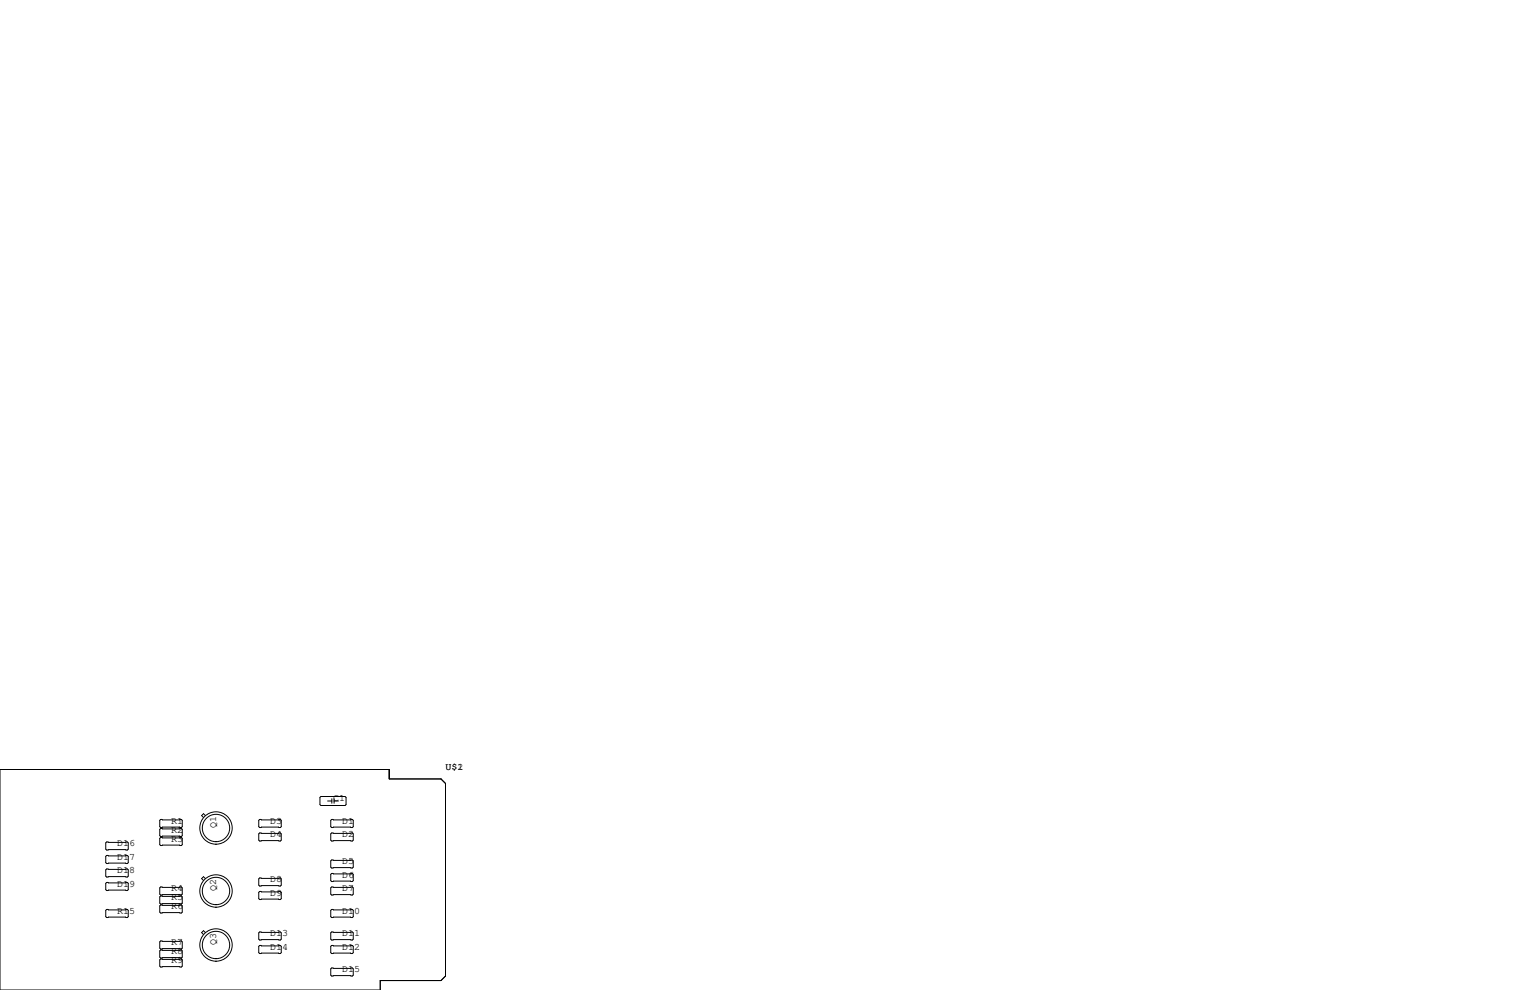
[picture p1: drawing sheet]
<svg xmlns="http://www.w3.org/2000/svg" width="432mm" height="279mm" viewBox="0 0 432 279" stroke-linecap="round" stroke-linejoin="round" font-family="sans-serif">
<g fill="none" stroke="#000" stroke-width=".28">
<path d="M0 217.2h109.9v2.6h14.6l1.2 1.3v54.4l-1.2 1.2h-17.2v2.7h-107.3zM30.1 237.6h5.8l.3 .3v1.7l-.3 .3h-5.8l-.3-.3v-1.7zM45.3 233.8h5.9l.2 .3v1.7l-.2 .3h-5.9l-.2-.3v-1.7zM45.3 231.3h5.9l.2 .2v1.8l-.2 .3h-5.9l-.2-.3v-1.8zM45.3 236.3h5.9l.2 .3v1.8l-.2 .2h-5.9l-.2-.2v-1.8zM58 230.2l-.6-.6-.5 .6 .5 .5M73.3 235.1h5.8l.3 .2v1.8l-.3 .3h-5.8l-.3-.3v-1.8zM73.3 231.3h5.8l.3 .2v1.8l-.3 .3h-5.8l-.3-.3v-1.8zM90.3 225l.3-.2h6.8l.3 .2v2.1l-.3 .2h-6.8l-.3-.2zM92.5 226.1h1.1M93.6 231.3h5.8l.3 .2v1.8l-.3 .3h-5.8l-.3-.3v-1.8zM93.6 235.1h5.8l.3 .2v1.8l-.3 .3h-5.8l-.3-.3v-1.8z"/>
<path d="M93.6 225.4v1.3M94.3 225.4v1.3M94.3 226.1h1.2M30.1 249h5.8l.3 .3v1.8l-.3 .2h-5.8l-.3-.2v-1.8zM30.1 241.4h5.8l.3 .3v1.8l-.3 .2h-5.8l-.3-.2v-1.8zM30.1 245.2h5.8l.3 .3v1.8l-.3 .2h-5.8l-.3-.2v-1.8zM30.1 256.7h5.8l.3 .2v1.8l-.3 .3h-5.8l-.3-.3v-1.8zM45.1 253.1l.2-.2h5.9l.2 .2v1.8l-.2 .2h-5.9l-.2-.2zM45.1 255.7l.2-.3h5.9l.2 .3v1.7l-.2 .3h-5.9l-.2-.3zM45.1 250.6l.2-.3h5.9l.2 .3v1.7l-.2 .3h-5.9l-.2-.3zM58 248l-.6-.6-.5 .6 .5 .5M73 248l.3-.2h5.8l.3 .2v1.8l-.3 .3h-5.8l-.3-.3z"/>
<path d="M73 251.8l.3-.2h5.8l.3 .2v1.8l-.3 .3h-5.8l-.3-.3zM93.3 256.9l.3-.2h5.8l.3 .2v1.8l-.3 .3h-5.8l-.3-.3zM93.3 250.6l.3-.3h5.8l.3 .3v1.7l-.3 .3h-5.8l-.3-.3zM93.3 246.8l.3-.3h5.8l.3 .3v1.7l-.3 .3h-5.8l-.3-.3zM93.6 242.7h5.8l.3 .3v1.7l-.3 .3h-5.8l-.3-.3v-1.7zM45.1 265.8l.2-.2h5.9l.2 .2v1.8l-.2 .2h-5.9l-.2-.2zM45.1 268.4l.2-.3h5.9l.2 .3v1.7l-.2 .3h-5.9l-.2-.3zM45.1 270.9l.2-.3h5.9l.2 .3v1.8l-.2 .2h-5.9l-.2-.2zM58 263.2l-.6-.5-.5 .5 .5 .5M73 263.3l.3-.3h5.8l.3 .3v1.7l-.3 .3h-5.8l-.3-.3zM73 267.1l.3-.3h5.8l.3 .3v1.8l-.3 .2h-5.8l-.3-.2zM93.3 263.3l.3-.3h5.8l.3 .3v1.7l-.3 .3h-5.8l-.3-.3z"/>
<path d="M93.3 267.1l.3-.3h5.8l.3 .3v1.8l-.3 .2h-5.8l-.3-.2zM93.3 273.4l.3-.2h5.8l.3 .2v1.8l-.3 .3h-5.8l-.3-.3z"/>
<circle cx="61" cy="233.7" r="4.6"/>
<circle cx="61" cy="233.7" r="3.9"/>
<circle cx="61" cy="251.5" r="4.6"/>
<circle cx="61" cy="251.5" r="3.9"/>
<circle cx="61" cy="266.7" r="4.6"/>
<circle cx="61" cy="266.7" r="3.9"/>
</g>
<g font-size="2.8">
<text x="125.7" y="217.2">U$1</text>
<text x="129.1" y="217.2">2</text>
<text x="94" y="226.1">C1</text>
<text x="48.3" y="232.4">R1</text>
<text x="61" y="233.7" transform="rotate(-90 61 233.7)">Q1</text>
<text x="76.2" y="232.4">D3</text>
<text x="96.5" y="232.4">D1</text>
<text x="33" y="238.8">D16</text>
<text x="48.3" y="234.9">R2</text>
<text x="48.3" y="237.5">R3</text>
<text x="76.2" y="236.2">D4</text>
<text x="96.5" y="236.2">D2</text>
<text x="33" y="242.6">D17</text>
<text x="96.5" y="243.8">D5</text>
<text x="33" y="250.2">D19</text>
<text x="33" y="246.4">D18</text>
<text x="48.3" y="251.5">R4</text>
<text x="61" y="251.5" transform="rotate(-90 61 251.5)">Q2</text>
<text x="76.2" y="248.9">D8</text>
<text x="96.5" y="251.5">D7</text>
<text x="96.5" y="247.6">D6</text>
<text x="33" y="257.8">R15</text>
<text x="48.3" y="254">R5</text>
<text x="48.3" y="256.5">R6</text>
<text x="76.2" y="252.7">D9</text>
<text x="96.5" y="257.8">D10</text>
<text x="48.3" y="269.2">R8</text>
<text x="48.3" y="266.7">R7</text>
<text x="61" y="266.7" transform="rotate(-90 61 266.7)">Q3</text>
<text x="76.2" y="268">D14</text>
<text x="76.2" y="264.2">D13</text>
<text x="96.5" y="264.2">D11</text>
<text x="96.5" y="268">D12</text>
<text x="48.3" y="271.8">R9</text>
<text x="96.5" y="274.3">D15</text>
</g>
</svg>
